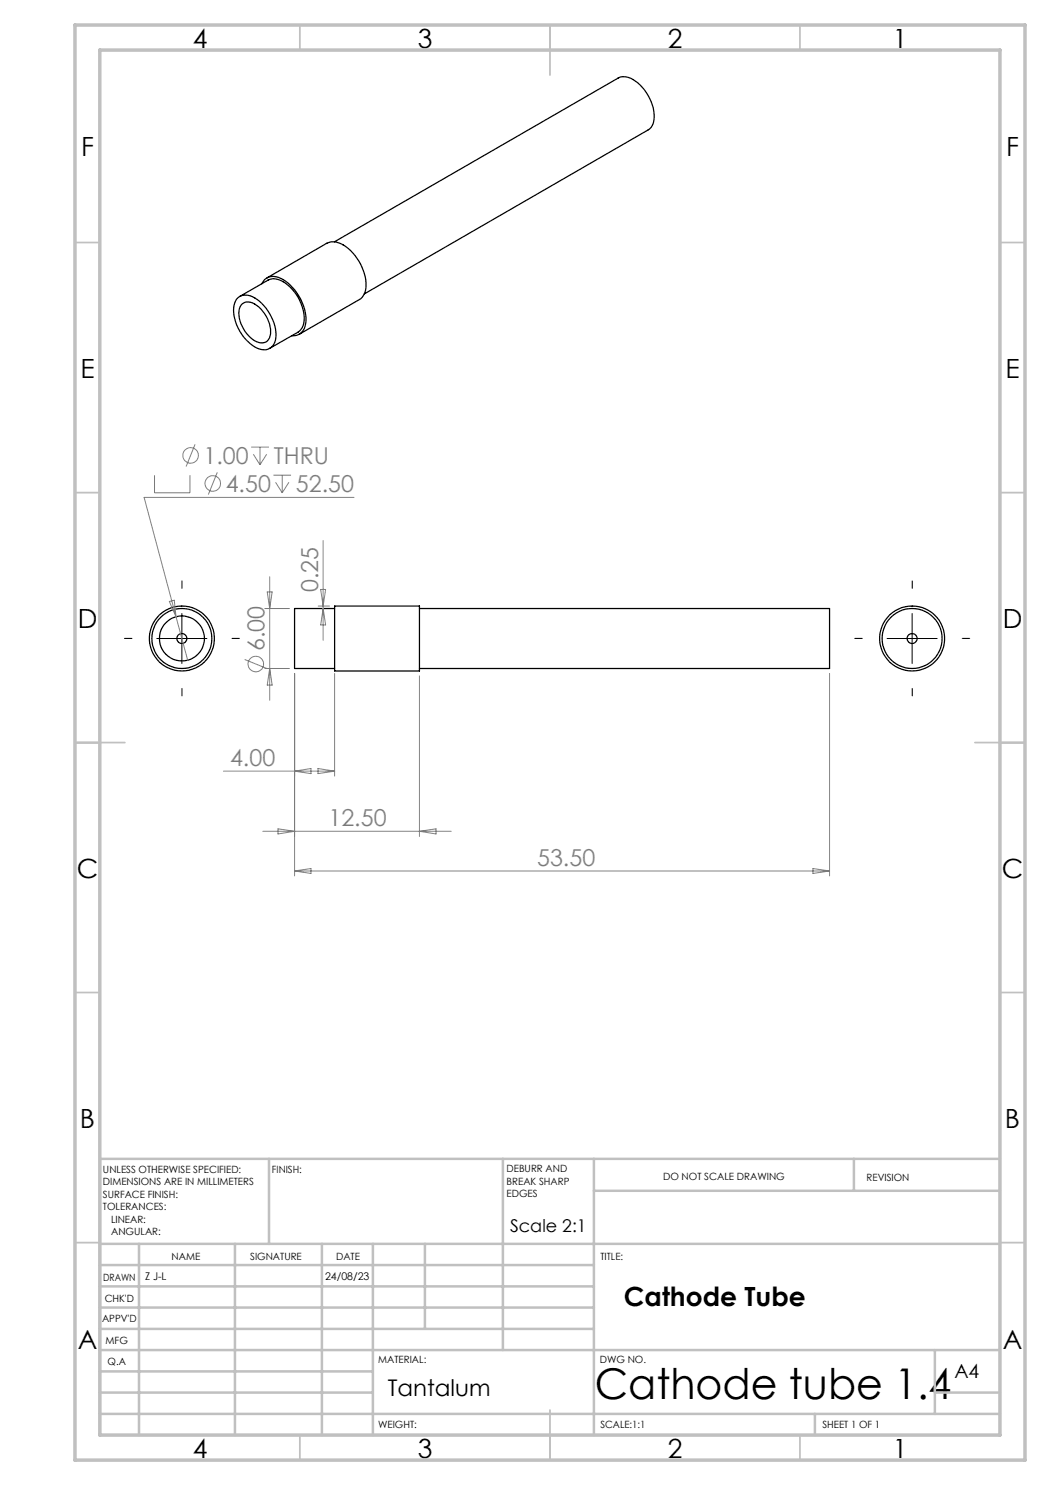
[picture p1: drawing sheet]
<svg xmlns="http://www.w3.org/2000/svg" width="210mm" height="297mm" viewBox="0 0 210 297" stroke-linecap="round" stroke-linejoin="round" font-family="sans-serif">
<g fill="none" stroke="#000" stroke-width=".25">
<path d="M47.6 59.5a3 3 0 0 1 3.8 .4 9.2 9.2 0 0 1 3.7 8.1 2.42 2.42 0 0 1-3.7 1.6 8.9 8.9 0 0 1-4.6-8.6l.3-.9zM47.9 59.3l5.7-3.3a4 4 0 0 1 4.4 1.4 9 9 0 0 1 2.7 7.3l-.3 .8-.8 .9-5.7 3.3M52.4 56.8a2.57 2.57 0 0 1 3.7-1.1 9.8 9.8 0 0 1 5 9 2.49 2.49 0 0 1-2.8 2.4M53.4 55.6l12-7a3.8 3.8 0 0 1 4.2 1.1 9.7 9.7 0 0 1 3.5 8.6l-.4 .8-.6 .7-12.2 7M66.9 48.4l56.7-32.8a3.5 3.5 0 0 1 4 1 8.7 8.7 0 0 1 3 8.1 2.18 2.18 0 0 1-1 1.3l-56.7 32.8M48.4 60.8a2.29 2.29 0 0 1 3 .3 6.4 6.4 0 0 1 2.5 6.5 1.91 1.91 0 0 1-3 .6 6.7 6.7 0 0 1-3-6.4zM66.9 121.2h17v13h-17zM66.9 121.7h-8v12h8M83.9 121.7h82v12h-82"/>
<circle cx="36.4" cy="127.7" r="6"/>
<circle cx="36.4" cy="127.7" r=".99"/>
<circle cx="36.4" cy="127.7" r="6.5"/>
<circle cx="36.4" cy="127.7" r="4.5"/>
<circle cx="182.4" cy="127.7" r=".99"/>
<circle cx="182.4" cy="127.7" r="6"/>
<circle cx="182.4" cy="127.7" r="6.5"/>
</g>
<g fill="none" stroke="#808080" stroke-width=".2">
<path d="M30.9 95v3.6h7.1v-3.6M39 88.9l-1.8 4.4M43.5 94.5l-1.8 4.4M50.2 89.4h3.6M50.7 90.8l1.3 2.2M52 89.4v3.6M53.3 90.8l-1.3 2.2M54.7 95h3.5M55.1 96.4l1.3 2.2M56.4 95v3.6M57.8 96.4l-1.4 2.2M70.8 99.5h-42l8.7 32.5"/>
<path d="M53.4 118.4h1l-.5 3.3zM53.9 115.4v24.6M64.1 117.9h1l-.5 3.3zM64.6 108.1v20M33.9 120.3l1-.3 .3 3.4zM48.9 131.9l4.5 1.8M53 121.7h4.9M53 133.7h4.9M53.9 133.7l.5 3.3h-1zM58.9 134.7v40.5M63.6 121.2h2.3M64.6 121.7l.5 3.3h-1z"/>
<path d="M66.9 134.7v20.5M83.9 135.2v32.1M165.9 134.7v40.5M44.7 154.2h22.2M58.9 154.2l3.3-.5v1zM63.6 153.7l3.3 .5-3.3 .5zM52.6 166.3h37.6M55.6 165.8l3.3 .5-3.3 .5zM58.9 174.2l3.3-.5v1zM58.9 174.2h107M83.9 166.3l3.3-.5v1zM162.6 173.7l3.3 .5-3.3 .5z"/>
<circle cx="38.1" cy="91.1" r="1.55"/>
<circle cx="42.5" cy="96.7" r="1.55"/>
<circle cx="51.2" cy="132.8" r="1.56"/>
</g>
<path d="M36.4 117.7v-1.5M182.4 117.7v-1.5M26.4 127.7h-1.5M36.4 137.7v1.5M46.4 127.7h1.5M172.4 127.7h-1.5M182.4 137.7v1.5M192.4 127.7h1.5" fill="none" stroke="#000" stroke-width=".2" stroke-dasharray="15.2 1.3 1.3 1.3"/>
<path d="M31.4 127.7h10M36.4 122.7v10M177.4 127.7h10M182.4 122.7v10" fill="none" stroke="#000" stroke-width=".2"/>
<g fill="none" stroke="#c0c0c0" stroke-width=".35">
<path d="M60 5v5M110 5v10M160 5v5M15 48.5h5M200 48.5h5M15 98.5h5M200 98.5h5M15 148.5h10M195 148.5h10M15 198.5h5M200 198.5h5M15 248.5h5"/>
<path d="M200 248.5h5M60 287v5M110 282v10M160 287v5"/>
</g>
<g fill="none" stroke="#c0c0c0" stroke-width=".5">
<path d="M53.8 231.8v17M100.6 231.8v38.2M118.8 231.8v55.2M118.8 238.2h81.2M170.8 231.8v6.4M200 231.8h-180v55.2M20 248.8h180M20 257.3h98.8M20 253h98.8M27.8 248.8v38.2M47 248.8v38.2M64.4 248.8v38.2"/>
<path d="M74.6 248.8v38.2M85 248.8v17M20 265.8h98.8M20 261.5h98.8M20 278.5h54.6M20 274.3h54.6M20 270h180M187 278.5h13M187 270v12.8M20 282.8h180M163 282.8v4.2"/>
</g>
<path d="M15 5h190v287h-190zM20 10h180v277h-180z" fill="none" stroke="#c0c0c0" stroke-width=".7"/>
<text font-size="8.5" x="118.9" y="279.7">Cathode tube 1.4</text>
<g font-size="5.3">
<text x="38.5" y="9.5">4</text>
<text x="83.5" y="9.5">3</text>
<text x="133.6" y="9.5">2</text>
<text x="178.6" y="9.5">1</text>
<text x="16.2" y="31.3">F</text>
<text x="201.2" y="31.3">F</text>
<text x="16.1" y="75.5">E</text>
<text x="201.1" y="75.5">E</text>
<text x="15.5" y="125.5">D</text>
<text x="200.5" y="125.5">D</text>
<text x="15.4" y="175.5">C</text>
<text x="200.4" y="175.5">C</text>
<text x="16" y="225.5">B</text>
<text x="201" y="225.5">B</text>
<text x="124.8" y="261.2">Cathode Tube</text>
<text x="15.5" y="269.8">A</text>
<text x="200.5" y="269.8">A</text>
<text x="38.5" y="291.5">4</text>
<text x="83.5" y="291.5">3</text>
<text x="133.6" y="291.5">2</text>
<text x="178.6" y="291.5">1</text>
</g>
<g font-size="4.7" fill="#808080">
<text x="40.7" y="92.8">1.00</text>
<text x="54.8" y="92.8">THRU</text>
<text x="45.1" y="98.4">4.50</text>
<text x="59.2" y="98.4">52.50</text>
<text x="63.6" y="118.4" transform="rotate(-90 63.6 118.4)">0.25</text>
<text x="52.9" y="130.2" transform="rotate(-90 52.9 130.2)">6.00</text>
<text x="46" y="153.2">4.00</text>
<text x="65.7" y="165.2">12.50</text>
<text x="107.4" y="173.2">53.50</text>
</g>
<text font-size="4.6" x="77.5" y="279.3">Tantalum</text>
<text font-size="3.9" x="190.9" y="275.5">A4</text>
<text font-size="3.5" x="102" y="246.4">Scale 2:1</text>
<g font-size="2.1">
<text x="29" y="256.1">Z J-L</text>
<text x="65" y="256.1">24/08/23</text>
</g>
<g font-size="2">
<text x="20.6" y="234.6">UNLESS OTHERWISE SPECIFIED:</text>
<text x="20.6" y="237.1">DIMENSIONS ARE IN MILLIMETERS</text>
<text x="20.6" y="239.6">SURFACE FINISH:</text>
<text x="54.4" y="234.6">FINISH:</text>
<text x="101.3" y="234.5">DEBURR AND</text>
<text x="101.3" y="237">BREAK SHARP</text>
<text x="101.3" y="239.5">EDGES</text>
<text x="132.6" y="236">DO NOT SCALE DRAWING</text>
<text x="173.3" y="236.2">REVISION</text>
<text x="20.6" y="242.1">TOLERANCES:</text>
<text x="22.2" y="244.6">LINEAR:</text>
<text x="22.2" y="247.1">ANGULAR:</text>
<text x="34.3" y="252">NAME</text>
<text x="50" y="251.9">SIGNATURE</text>
<text x="67.2" y="251.9">DATE</text>
<text x="120.1" y="251.9">TITLE:</text>
<text x="20.6" y="256.1">DRAWN</text>
<text x="20.9" y="260.3">CHK'D</text>
<text x="20.4" y="264.4">APPV'D</text>
<text x="21.1" y="268.8">MFG</text>
<text x="21.5" y="273">Q.A</text>
<text x="75.6" y="272.5">MATERIAL:</text>
<text x="120" y="272.5">DWG NO.</text>
<text x="75.6" y="285.5">WEIGHT:</text>
<text x="120.1" y="285.6">SCALE:1:1</text>
<text x="164.5" y="285.6">SHEET 1 OF 1</text>
</g>
</svg>
